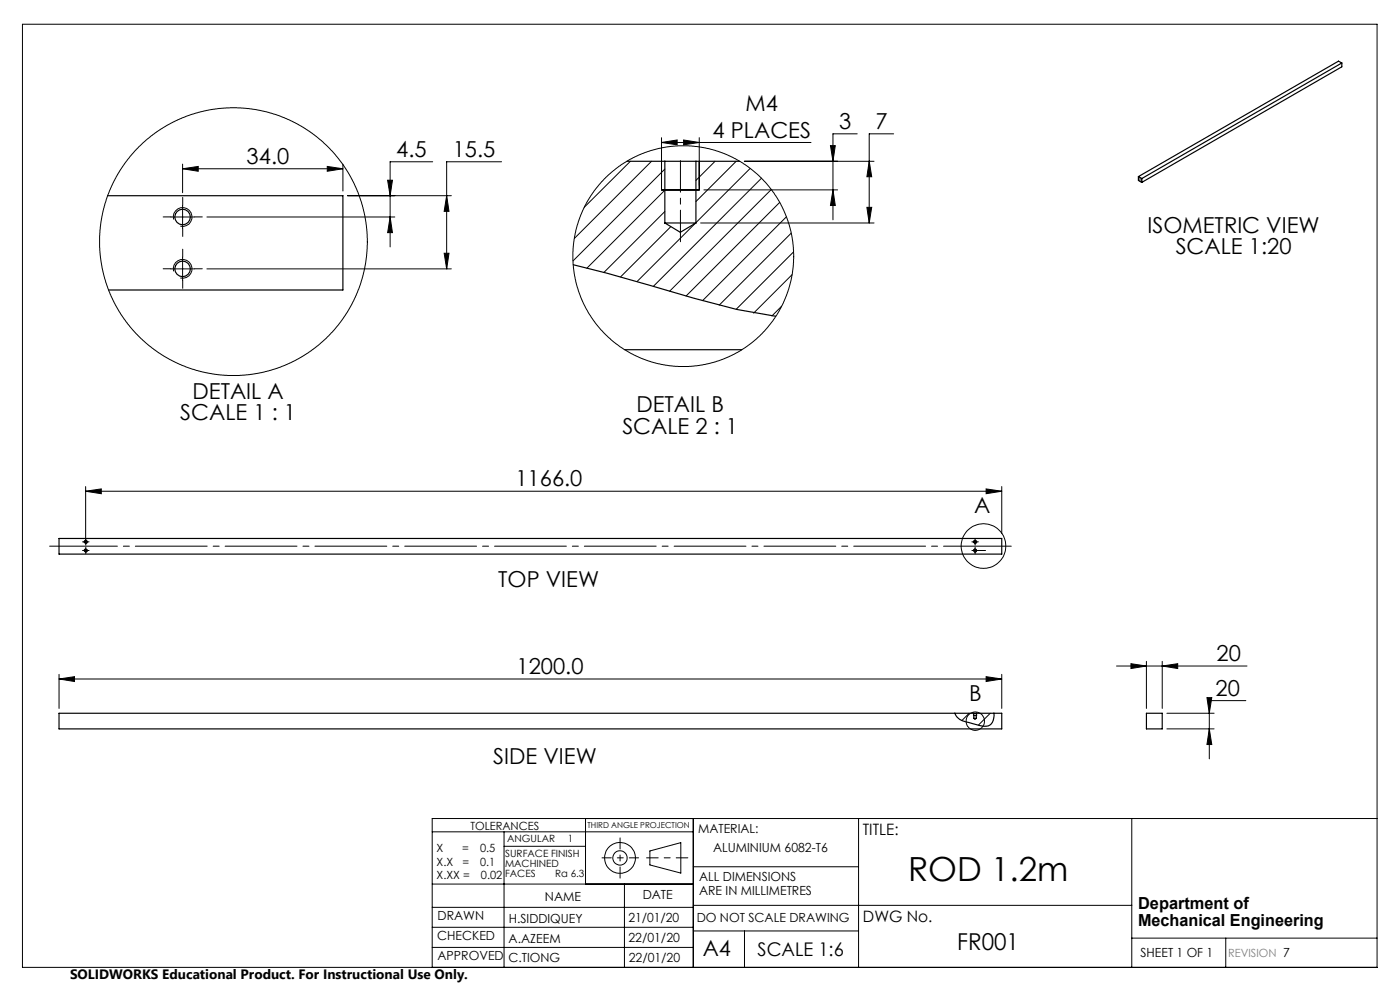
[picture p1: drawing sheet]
<svg xmlns="http://www.w3.org/2000/svg" width="297mm" height="210mm" viewBox="0 0 297 210" stroke-linecap="round" stroke-linejoin="round" font-family="sans-serif">
<g fill="none" stroke="#000" stroke-width=".21">
<path d="M4.8 5.1h287.3v200.1h-287.3zM38.7 35.8l3.4-.5v1zM38.7 34.8v6.1M38.7 35.8h34M69.4 35.3l3.3 .5-3.3 .5zM72.7 34.8v5.7M82.2 38.2h1.1l-.5 3.3zM91.8 34.3h-9v18.1M106.4 34.3h-11.6v22.7M133.7 34.2l-9.8 9.8M138.2 34.2l-16.4 16.4M140.3 30.2l3.4-.5v1z"/>
<path d="M140.3 29.2v11.1M140.3 30.2h31.7M141 35.9l-19.4 19.4M145 29.7l3.3 .5-3.3 .5zM148.3 29.2v11.1M151.7 34.2l-4.1 4.1M156.2 34.2l-8.6 8.5M157.9 34.2h27.5M159.1 35.7l-11.5 11.5M161.5 37.8l-22.9 22.9M176.2 30.9h1l-.5 3.3zM181.9 28.4h-5.2v18.2"/>
<path d="M184.4 34.2l.5 3.3h-1zM189.6 28.4h-5.2v18.9M36.2 46h5M36.2 57h5M36.8 57.6a1.99 1.99 0 0 1 1.8-2.5 1.99 1.99 0 0 1 2.1 2.1 1.99 1.99 0 0 1-2.5 1.8M36.8 46.6a1.99 1.99 0 0 1 1.8-2.5 1.99 1.99 0 0 1 2.1 2.1 1.99 1.99 0 0 1-2.5 1.8M38.7 43.5v5M38.7 54.5v5M43.9 46h39.8M43.9 57h51.8M73.7 41.5h22M82.8 46l.5 3.3h-1.1z"/>
<path d="M94.2 53.7h1l-.4 3.3zM94.8 41.5l.4 3.3h-1zM141 40.3l-16.5 16.6M141 44.9l-12.9 12.9M142.3 48.1l-10.6 10.6M147.5 47.4l-12.4 12.3M148.6 47.3h36.8M149.3 40.3h28.4M163.6 40.2l-21.5 21.6M165.4 42.9l-19.8 19.9M166.8 46l-17.8 17.8M167.9 49.5l-15.3 15.2"/>
<path d="M168 58.3l-8.1 8.1M168.3 53.4l-12.1 12.2M176.7 40.3l.5 3.3h-1zM183.9 44h1l-.5 3.3zM165.8 65l-2 2M17.8 116.8h.8M17.8 115h.8M17.9 115a.34 .34 0 0 1 .3-.4 .34 .34 0 0 1 .3 .4 .34 .34 0 0 1-.4 .3M17.9 116.9a.34 .34 0 0 1 .3-.5 .34 .34 0 0 1 .3 .4 .34 .34 0 0 1-.4 .3M18.2 104.2l3.3-.5v1zM18.2 103.2v12.2M18.2 116.4v.8"/>
<path d="M18.2 104.2h194.3M206.4 116.8h.9M206.4 115h.9M206.5 116.9a.34 .34 0 0 1 .3-.5 .34 .34 0 0 1 .4 .4 .34 .34 0 0 1-.4 .3M206.5 115a.34 .34 0 0 1 .3-.4 .34 .34 0 0 1 .4 .4 .34 .34 0 0 1-.4 .3M206.8 114.5v.9M206.8 116.4v.8M209.2 103.7l3.3 .5-3.3 .5zM212.5 103.2v10M12.5 144l3.3-.5v1.1zM12.5 143v7.3M12.5 144h200"/>
<path d="M205.6 151.3l-1.6 1.6M206.5 151.3v.5M207.2 151.3v.5M209.2 143.5l3.3 .5-3.3 .6zM210.1 151.3l-2.6 2.5M212.5 143v7.3M236.9 141.3h27.6M239.9 140.8l3.3 .5-3.3 .5zM243.2 140.3v10M246.6 141.3l3.2-.5v1zM246.6 140.3v10M247.5 151.3h10.1"/>
<path d="M247.5 154.6h10.1M256 148h1.1l-.6 3.3zM256.5 154.6l.6 3.3h-1.1zM264.3 148.6h-7.8v12.4M91.7 176.5h55.4M106.9 176.5v28.7M106.9 179.5h17.3M124.2 173.6v13.9M147.1 173.6v31.6M182.1 173.6v31.6M240.1 173.6v31.6M292.1 173.6h-200.4v31.6"/>
<path d="M91.7 196.7h55.4M91.7 192.5h55.4M91.7 187.5h55.4M132.5 187.5v17.7M137.9 180.5l6.5-1.8v6.5l-6.5-1.7zM147.1 183.9h35M147.1 197.5h35M147.1 192h93M157.9 197.5v7.7M240.1 199h52M260 199v6.2M91.7 201h55.4"/>
<circle cx="49.5" cy="51.3" r="28.4"/>
<circle cx="145" cy="54.3" r="23.4"/>
<circle cx="208.7" cy="115.8" r="4.7"/>
<circle cx="206.9" cy="153" r="1.94"/>
<circle cx="131.5" cy="182" r="1.52"/>
<circle cx="131.5" cy="182" r="3.3"/>
</g>
<path d="M145.9 182h-8.7" fill="none" stroke="#000" stroke-width=".21" stroke-dasharray="15.2 1.3 1.3 1.3" stroke-dashoffset="12.8"/>
<path d="M131.5 177.7v8.6" fill="none" stroke="#000" stroke-width=".21" stroke-dasharray="15.2 1.3 1.3 1.3" stroke-dashoffset="12.9"/>
<path d="M127.7 182h7.8" fill="none" stroke="#000" stroke-width=".21" stroke-dasharray="15.2 1.3 1.3 1.3" stroke-dashoffset="13.3"/>
<path d="M214.5 115.9h-204" fill="none" stroke="#000" stroke-width=".21" stroke-dasharray="15.2 1.3 1.3 1.3" stroke-dashoffset=".9"/>
<path d="M241.8 37.6h.1" fill="none" stroke="#808080" stroke-width=".21"/>
<path d="M241.5 37.5l.7 .4v.8l-.7-.4zM241.8 37.6v.6z" fill="none" stroke="#808080" stroke-width=".25"/>
<path d="M241.8 38v.2" fill="none" stroke="#808080" stroke-width=".21" stroke-dasharray="15.2 1.3 1.3 1.3"/>
<g fill="none" stroke="#000" stroke-width=".21" stroke-dasharray="15.2 1.3 1.3 1.3">
<path d="M36.3 57h-1.7M36.3 46h-1.7M38.8 54.5v-1.6M38.8 59.5v1.7M38.8 43.5v-1.6M38.8 48.5v1.7M41.3 57h1.6M41.3 46h1.6M17.8 116.8h-.3M17.8 114.9h-.3M18.2 116.4v-.3M18.2 117.2v.3"/>
<path d="M18.2 114.5v-.3M18.2 115.4v.2M18.6 116.8h.3M18.6 114.9h.3M206.4 116.8h-.2M206.4 114.9h-.2M206.9 116.4v-.3M206.9 117.2v.3M206.9 114.5v-.3M206.9 115.4v.2M207.3 116.8h1.8M207.3 114.9h.3"/>
</g>
<g fill="none" stroke="#000" stroke-width=".25">
<path d="M284.7 13.4l-42.5 24.5M284.7 13.4l-.7-.4-42.5 24.5M284.7 13.4v.8l-42.5 24.5M133 34.2h8M141 34.2h6.6M141 34.2v13.1M147.6 34.2v13.1M147.6 34.2h9.3M241.5 37.5l.7 .4M241.5 37.5v.8l.7 .4M242.2 37.9v.8M22.8 41.5h49.9v20h-49.7"/>
<path d="M121.6 56.2l7.2 1.8 18.3 5.2 9.2 2.4 8.3 1.5M140.3 40.3h8M141 47.3h6.6M141 47.3l3.3 2 3.3-2M132.5 74.2h24.9M12.5 114.2h200v3.3h-200zM202.6 151.3a3.3 3.3 0 0 0 3 2l1.5 .4a3.7 3.7 0 0 0 2.9 .1 2.71 2.71 0 0 0 .9-2.5M206.5 151.8h.7M206.6 152.4h.5M206.6 151.3h.5M206.6 151.3h-194.1v3.3h200v-3.3h-5.4M206.6 151.3v1.1"/>
<path d="M206.6 152.4l.2 .1 .3-.1M207.1 151.3v1.1M243.2 151.3h3.4v3.3h-3.4z"/>
<circle cx="38.7" cy="57" r="1.65"/>
<circle cx="38.7" cy="46" r="1.65"/>
<circle cx="18.2" cy="114.9" r=".27"/>
<circle cx="18.2" cy="116.8" r=".27"/>
<circle cx="206.9" cy="114.9" r=".27"/>
<circle cx="206.9" cy="116.8" r=".27"/>
</g>
<path d="M144.4 34.1v17.2" fill="none" stroke="#000" stroke-width=".21" stroke-dasharray="15.2 1.3 1.3 1.3" stroke-dashoffset="8.5"/>
<g fill="#000">
<path d="M38.7 35.8l3.4-.5v1zM69.4 35.3l3.3 .5-3.3 .5z"/>
<path d="M140.3 30.2l3.4-.5v1zM145 29.7l3.3 .5-3.3 .5z"/>
<path d="M209.2 103.7l3.3 .5-3.3 .5zM18.2 104.2l3.3-.5v1zM246.6 141.3l3.2-.5v1zM239.9 140.8l3.3 .5-3.3 .5z"/>
<path d="M209.2 143.5l3.3 .5-3.3 .6zM12.5 144l3.3-.5v1.1z"/>
<path d="M256 148h1.1l-.6 3.3zM256.5 154.6l.6 3.3h-1.1zM82.2 38.2h1.1l-.5 3.3zM82.8 46l.5 3.3h-1.1zM94.8 41.5l.4 3.3h-1zM94.2 53.7h1l-.4 3.3zM184.4 34.2l.5 3.3h-1zM183.9 44h1l-.5 3.3zM176.7 40.3l.5 3.3h-1zM176.2 30.9h1l-.5 3.3z"/>
</g>
<text font-size="7.1" x="192.6" y="186.9">ROD 1.2m</text>
<text font-size="4.9" x="203.1" y="201.4">FR001</text>
<g font-size="4.7">
<text x="158.2" y="23.6">M4</text>
<text x="151.2" y="29.2">4 PLACES</text>
<text x="178" y="27.4">3</text>
<text x="185.7" y="27.4">7</text>
<text x="52.3" y="34.8">34.0</text>
<text x="84.1" y="33.3">4.5</text>
<text x="96" y="33.3">15.5</text>
<text x="243.5" y="49.4">ISOMETRIC VIEW</text>
<text x="249.4" y="53.9">SCALE 1:20</text>
<text x="38.2" y="89.2">SCALE 1 : 1</text>
<text x="40.8" y="84.6">DETAIL A</text>
<text x="135" y="87.5">DETAIL B</text>
<text x="132" y="92">SCALE 2 : 1</text>
<text x="109.3" y="103.2">1166.0</text>
<text x="206.7" y="108.7">A</text>
<text x="105.7" y="124.5">TOP VIEW</text>
<text x="109.6" y="143">1200.0</text>
<text x="258.1" y="140.3">20</text>
<text x="205.6" y="148.7">B</text>
<text x="257.9" y="147.6">20</text>
<text x="104.7" y="162.2">SIDE VIEW</text>
<text x="149.1" y="202.9">A4</text>
</g>
<text font-size="4" x="160.7" y="202.8">SCALE 1:6</text>
<g font-size="3.5">
<text x="241.4" y="192.8">Department of</text>
<text x="241.4" y="196.3">Mechanical Engineering</text>
</g>
<g font-size="3.3">
<text x="183" y="177.2">TITLE:</text>
<text x="183.1" y="195.7">DWG No.</text>
</g>
<text font-size="2.9" x="14.9" y="207.6">SOLIDWORKS Educational Product. For Instructional Use Only.</text>
<g font-size="2.7">
<text x="148.1" y="176.7">MATERIAL:</text>
<text x="151.3" y="180.8">ALUMINIUM 6082-T6</text>
<text x="115.6" y="191">NAME</text>
<text x="136.3" y="190.8">DATE</text>
<text x="148.3" y="186.8">ALL DIMENSIONS</text>
<text x="148.3" y="189.8">ARE IN MILLIMETRES</text>
<text x="92.8" y="195.2">DRAWN</text>
<text x="107.9" y="195.7">H.SIDDIQUEY</text>
<text x="133.3" y="195.6">21/01/20</text>
<text x="147.8" y="195.7">DO NOT SCALE DRAWING</text>
<text x="92.8" y="199.3">CHECKED</text>
<text x="92.8" y="203.6">APPROVED</text>
<text x="107.9" y="199.9">A.AZEEM</text>
<text x="133.3" y="199.8">22/01/20</text>
<text x="242" y="203">SHEET 1 OF 1</text>
<text x="107.9" y="204.1">C.TIONG</text>
<text x="133.4" y="204">22/01/20</text>
</g>
<g font-size="2.4">
<text x="99.8" y="176">TOLERANCES</text>
<text x="92.6" y="180.8">X</text>
<text x="92.6" y="183.6">X.X</text>
<text x="98" y="180.8">=</text>
<text x="98.1" y="183.6">=</text>
<text x="101.8" y="180.8">0.5</text>
<text x="101.9" y="183.6">0.1</text>
<text x="92.6" y="186.4">X.XX =</text>
<text x="102" y="186.4">0.02</text>
</g>
<text font-size="2.4" fill="#808080" x="260.6" y="203">REVISION 7</text>
<g font-size="2.1">
<text x="107.6" y="178.6">ANGULAR</text>
<text x="120.5" y="178.6">1</text>
<text x="107.2" y="181.8">SURFACE FINISH</text>
<text x="107.2" y="183.9">MACHINED</text>
<text x="107.2" y="186">FACES</text>
<text x="117.8" y="186">Ra 6.3</text>
</g>
<text font-size="1.7" x="124.6" y="175.7">THIRD ANGLE PROJECTION</text>
</svg>
